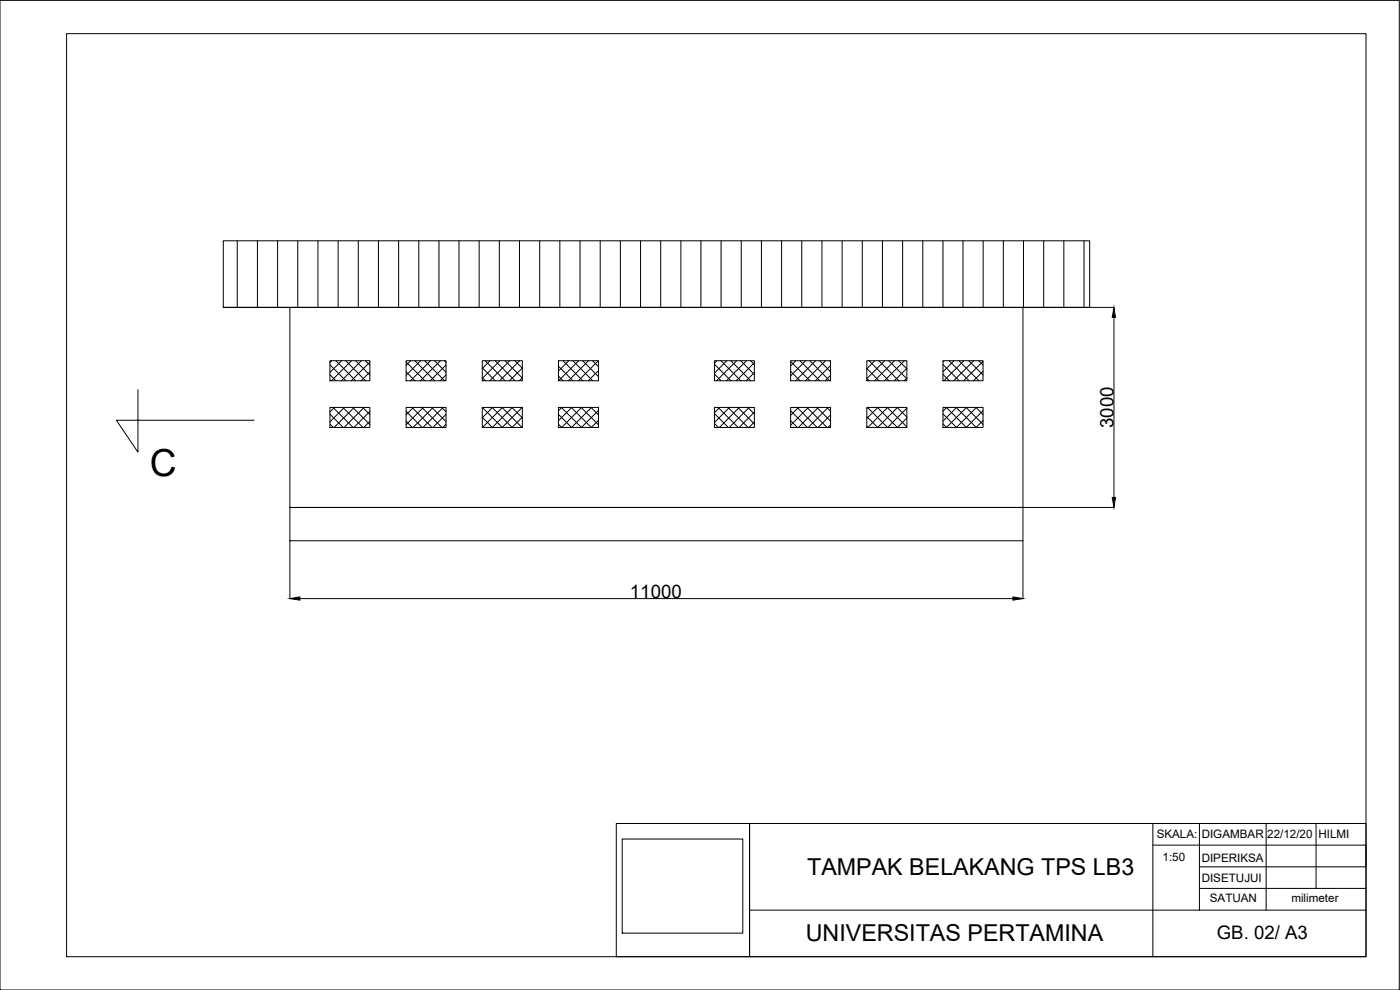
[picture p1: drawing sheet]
<svg xmlns="http://www.w3.org/2000/svg" width="420mm" height="297mm" viewBox="0 0 420 297" stroke-linecap="round" stroke-linejoin="round" font-family="sans-serif">
<!-- layer: 0 -->
<g fill="none" stroke="#000" stroke-width=".3">
<path d="M0 .1h419.9v296.9h-419.9zM20 10.1h390v276.9h-390zM71.2 72.2v20M77.3 72.2v20M83.3 72.2v20M89.4 72.2v20M95.4 72.2v20M101.5 72.2v20M107.5 72.2v20M113.6 72.2v20M119.6 72.2v20M125.7 72.2v20"/>
<path d="M131.7 72.2v20M137.8 72.2v20M143.8 72.2v20M149.9 72.2v20M155.9 72.2v20M162 72.2v20M168 72.2v20M174.1 72.2v20M180.1 72.2v20M186.2 72.2v20M192.2 72.2v20M198.3 72.2v20"/>
<path d="M204.3 72.2v20M210.4 72.2v20M216.4 72.2v20M222.5 72.2v20M228.5 72.2v20M234.6 72.2v20M240.6 72.2v20M246.7 72.2v20M252.7 72.2v20M258.8 72.2v20M264.8 72.2v20M270.9 72.2v20"/>
<path d="M276.9 72.2v20M283 72.2v20M289 72.2v20M295.1 72.2v20M301.1 72.2v20M307.2 72.2v20M313.2 72.2v20M319.3 72.2v20M325.3 72.2v20M67 92.2h260v-20h-260v20h20M87 92.2h220v60.1h-220zM307 92.2h27.3"/>
<path d="M334.3 95.2v54.1M41.4 116.9v18.8l-6.5-9.6h41.3M99 108.2h12v6h-12zM99 112.4l1.8 1.8M99 109.5l4.8 4.7M99.6 108.2l-.6 .6M100.8 108.2l6 6M102.5 108.2l-3.5 3.5M103.8 108.2l5.9 6M105.5 108.2l-6 6M106.7 108.2l4.3 4.4M108.5 108.2l-6.1 6"/>
<path d="M109.7 108.2l1.3 1.4M111 108.7l-5.6 5.5M111 111.6l-2.6 2.6M121.9 108.2h12v6h-12zM121.9 111.6l2.6 2.6M121.9 108.6l5.6 5.6M123.3 108.2l-1.4 1.4M124.5 108.2l6 6M126.2 108.2l-4.3 4.4M127.5 108.2l5.9 6M129.2 108.2l-6 6M130.4 108.2l3.5 3.5"/>
<path d="M132.2 108.2l-6 6M133.4 108.2l.5 .5M133.9 109.5l-4.8 4.7M133.9 112.5l-1.8 1.7M144.7 108.2h12.1v6h-12.1zM144.7 113.3l1 .9M144.7 110.3l3.9 3.9M145.6 108.2l6 6M147.1 108.2l-2.4 2.4M148.6 108.2l6 6M150 108.2l-5.3 5.3M151.6 108.2l5.2 5.2"/>
<path d="M153 108.2l-6 6M154.5 108.2l2.3 2.2-3.9 3.8M156 108.2l-6.1 6M156.8 113.4l-.9 .8M167.6 108.2h12v6h-12zM167.6 112.8l1.4 1.4M167.6 109.9l4.4 4.3M167.7 108.2l-.1 .2M169 108.2l5.9 6M170.7 108.2l-3.1 3.1M171.9 108.2l6 6M173.7 108.2l-6.1 6"/>
<path d="M174.9 108.2l4.7 4.8M176.6 108.2l-6 6M177.8 108.2l1.8 1.9M179.6 108.2l-6 6M179.6 111.2l-3.1 3M179.6 114.2h-.1M214.4 108.2h12v6h-12zM214.4 112.3l2 1.9M214.4 109.3l5 4.9M215.1 108.2l-.7 .8M216.4 108.2l5.9 6M218.1 108.2l-3.7 3.8"/>
<path d="M219.3 108.2l6 6M221.1 108.2l-6 6M222.3 108.2l4.1 4.2M224 108.2l-6 6M225.3 108.2l1.1 1.2M226.4 108.8l-5.4 5.4M226.4 111.8l-2.5 2.4M237.3 108.2h12v6h-12zM237.3 111.4l2.8 2.8M237.3 108.4l5.8 5.8M238.8 108.2l-1.5 1.6M240.1 108.2l5.9 6"/>
<path d="M241.8 108.2l-4.5 4.6M243 108.2l6 6M244.8 108.2l-6 6M246 108.2l3.3 3.3M247.7 108.2l-6 6M249 108.2l.3 .4M249.3 109.7l-4.6 4.5M249.3 112.6l-1.7 1.6M260.1 108.2h12.1v6h-12.1zM260.1 113.5l.8 .7M260.1 110.6l3.7 3.6M260.8 108.2l6 6"/>
<path d="M262.6 108.2l-2.5 2.4M263.8 108.2l5.9 6M265.5 108.2l-5.4 5.4M266.7 108.2l5.5 5.5M268.5 108.2l-6 6M269.7 108.2l2.5 2.5M271.4 108.2l-6 6M272.2 110.5l-3.8 3.7M272.2 113.5l-.8 .7M283 108.2h12v6h-12zM283 112.3l1.9 1.9M283 109.4l4.9 4.8"/>
<path d="M283.3 108.2l-.3 .4M284.8 108.2l6 6M286.3 108.2l-3.3 3.3M287.8 108.2l6 6M289.3 108.2l-6 6M290.7 108.2l4.3 4.3M292.2 108.2l-6 6M293.7 108.2l1.3 1.3M295 108.4l-5.8 5.8M295 111.4l-2.9 2.8M99 122.2h12v6.1h-12zM99 127.2l1 1.1"/>
<path d="M99 124.3l4 4M99.9 122.2l6.1 6.1M100.4 122.2l-1.4 1.4M102.9 122.2l6 6.1M103.3 122.2l-4.3 4.4M105.9 122.2l5.1 5.2M106.3 122.2l-6 6.1M108.8 122.2l2.2 2.2M109.3 122.2l-6 6.1M111 123.5l-4.8 4.8M111 126.4l-1.8 1.9M121.9 122.2h12v6.1h-12z"/>
<path d="M121.9 126.4l1.8 1.9M121.9 123.4l4.8 4.9M123.7 122.2l6 6.1M124.1 122.2l-2.2 2.2M126.6 122.2l6 6.1M127 122.2l-5.1 5.2M129.6 122.2l4.3 4.3M130 122.2l-6 6.1M132.5 122.2l1.4 1.4M133 122.2l-6 6.1M133.9 124.3l-4 4M133.9 127.3l-1 1"/>
<path d="M144.7 122.2h12.1v6.1h-12.1zM144.7 122.2l6 6.1 6-6.1M144.7 125.2l3.1 3.1M144.9 122.2l-.2 .2M147.7 122.2l6 6.1M147.8 122.2l-3.1 3.1M150.7 122.2l5.9 6.1 .2-.2M150.8 122.2l-6.1 6M153.6 122.2l3.2 3.2M153.8 122.2l-6.1 6.1M156.6 122.2l.2 .2M156.8 125.2l-3.1 3.1"/>
<path d="M167.6 122.2h12v6.1h-12zM168.5 122.2l6 6.1 5.1-5.2M168.6 122.2l-1 1.1M171.4 122.2l6.1 6.1 2.1-2.2M171.6 122.2l-4 4M174.4 122.2l5.2 5.3M174.5 122.2l-5.9 6.1-1-1M177.4 122.2l2.2 2.3M177.5 122.2l-6 6.1-3.9-4M214.4 122.2h12v6.1h-12zM214.4 127.1l1.2 1.2M214.4 124.1l4.2 4.2"/>
<path d="M215.5 122.2l6 6.1M215.9 122.2l-1.5 1.6M218.5 122.2l6 6.1M218.9 122.2l-4.5 4.6M221.4 122.2l5 5M221.9 122.2l-6 6.1M224.4 122.2l2 2M224.8 122.2l-5.9 6.1M226.4 123.6l-4.6 4.7M226.4 126.6l-1.6 1.7M237.3 122.2h12v6.1h-12zM237.3 126.2l2 2.1"/>
<path d="M237.3 123.3l5 5M239.2 122.2l6 6.1M239.6 122.2l-2.3 2.4M242.2 122.2l6 6.1M242.6 122.2l-5.3 5.4M245.2 122.2l4.1 4.2M245.6 122.2l-6 6.1M248.1 122.2l1.2 1.2M248.5 122.2l-5.9 6.1M249.3 124.5l-3.8 3.8M249.3 127.5l-.8 .8M260.1 122.2h12.1v6.1h-12.1z"/>
<path d="M260.3 122.2l6.1 6.1 5.8-5.8M260.5 122.2l-.4 .4M263.3 122.2l6 6.1 2.9-2.9M263.4 122.2l-3.3 3.3M266.3 122.2l5.9 5.9M266.4 122.2l-6 6.1-.3-.3M269.2 122.2l3 2.9M269.4 122.2l-6 6.1-3.3-3.3M283 122.2h12v6.1h-12zM283 127.2l1.1 1.1M283 124.2l4.1 4.1M284 122.2l6 6.1"/>
<path d="M284.1 122.2l-1.1 1.2M287 122.2l6 6.1M287.1 122.2l-4.1 4.2M289.9 122.2l5.1 5.1M290.1 122.2l-6 6.1M292.9 122.2l2.1 2.2M293 122.2l-6 6.1M295 123.2l-5 5.1M295 126.2l-2.1 2.1M87 152.3h220v9.9h-220zM307 152.3h27.3M87 162.2v17.4"/>
<path d="M90 179.6h214M307 162.2v17.4M185 247.1h40v39.9h-40zM186.7 251.7h36.2v28.3h-36.2zM225 247.1h185v39.9h-185zM346 253.6h64v6.5h-50M346 247.1v39.9M360 247.1v26M380 247.1v26M395 247.1v19.5M225 273.1h185M360 266.6h50"/>
</g>
<path d="M334.3 92.2l.5 3h-1zM333.8 149.3h1l-.5 3zM87 179.6l3-.5v1zM304 179.1l3 .5-3 .5z" fill="#000" stroke="#000" stroke-width=".3"/>
<text font-size="11.2" x="45" y="142.9">C</text>
<g font-size="7">
<text x="242.2" y="262.5">TAMPAK BELAKANG TPS LB3</text>
<text x="241.9" y="282.3">UNIVERSITAS PERTAMINA</text>
</g>
<g font-size="5.6">
<text x="334.2" y="128.4" transform="rotate(-90 334.2 128.4)">3000</text>
<text x="189.1" y="179.5">11000</text>
<text x="365.2" y="281.8">GB. 02/ A3</text>
</g>
<g font-size="3.5">
<text x="347.1" y="251.5">SKALA:</text>
<text x="360.6" y="251.5">DIGAMBAR</text>
<text x="380.3" y="251.5">22/12/20</text>
<text x="395.7" y="251.5">HILMI</text>
<text x="348.9" y="258.3">1:50</text>
<text x="360.6" y="258.6">DIPERIKSA</text>
<text x="360.6" y="264.6">DISETUJUI</text>
<text x="363.1" y="270.7">SATUAN</text>
<text x="387.6" y="270.7">milimeter</text>
</g>
</svg>
